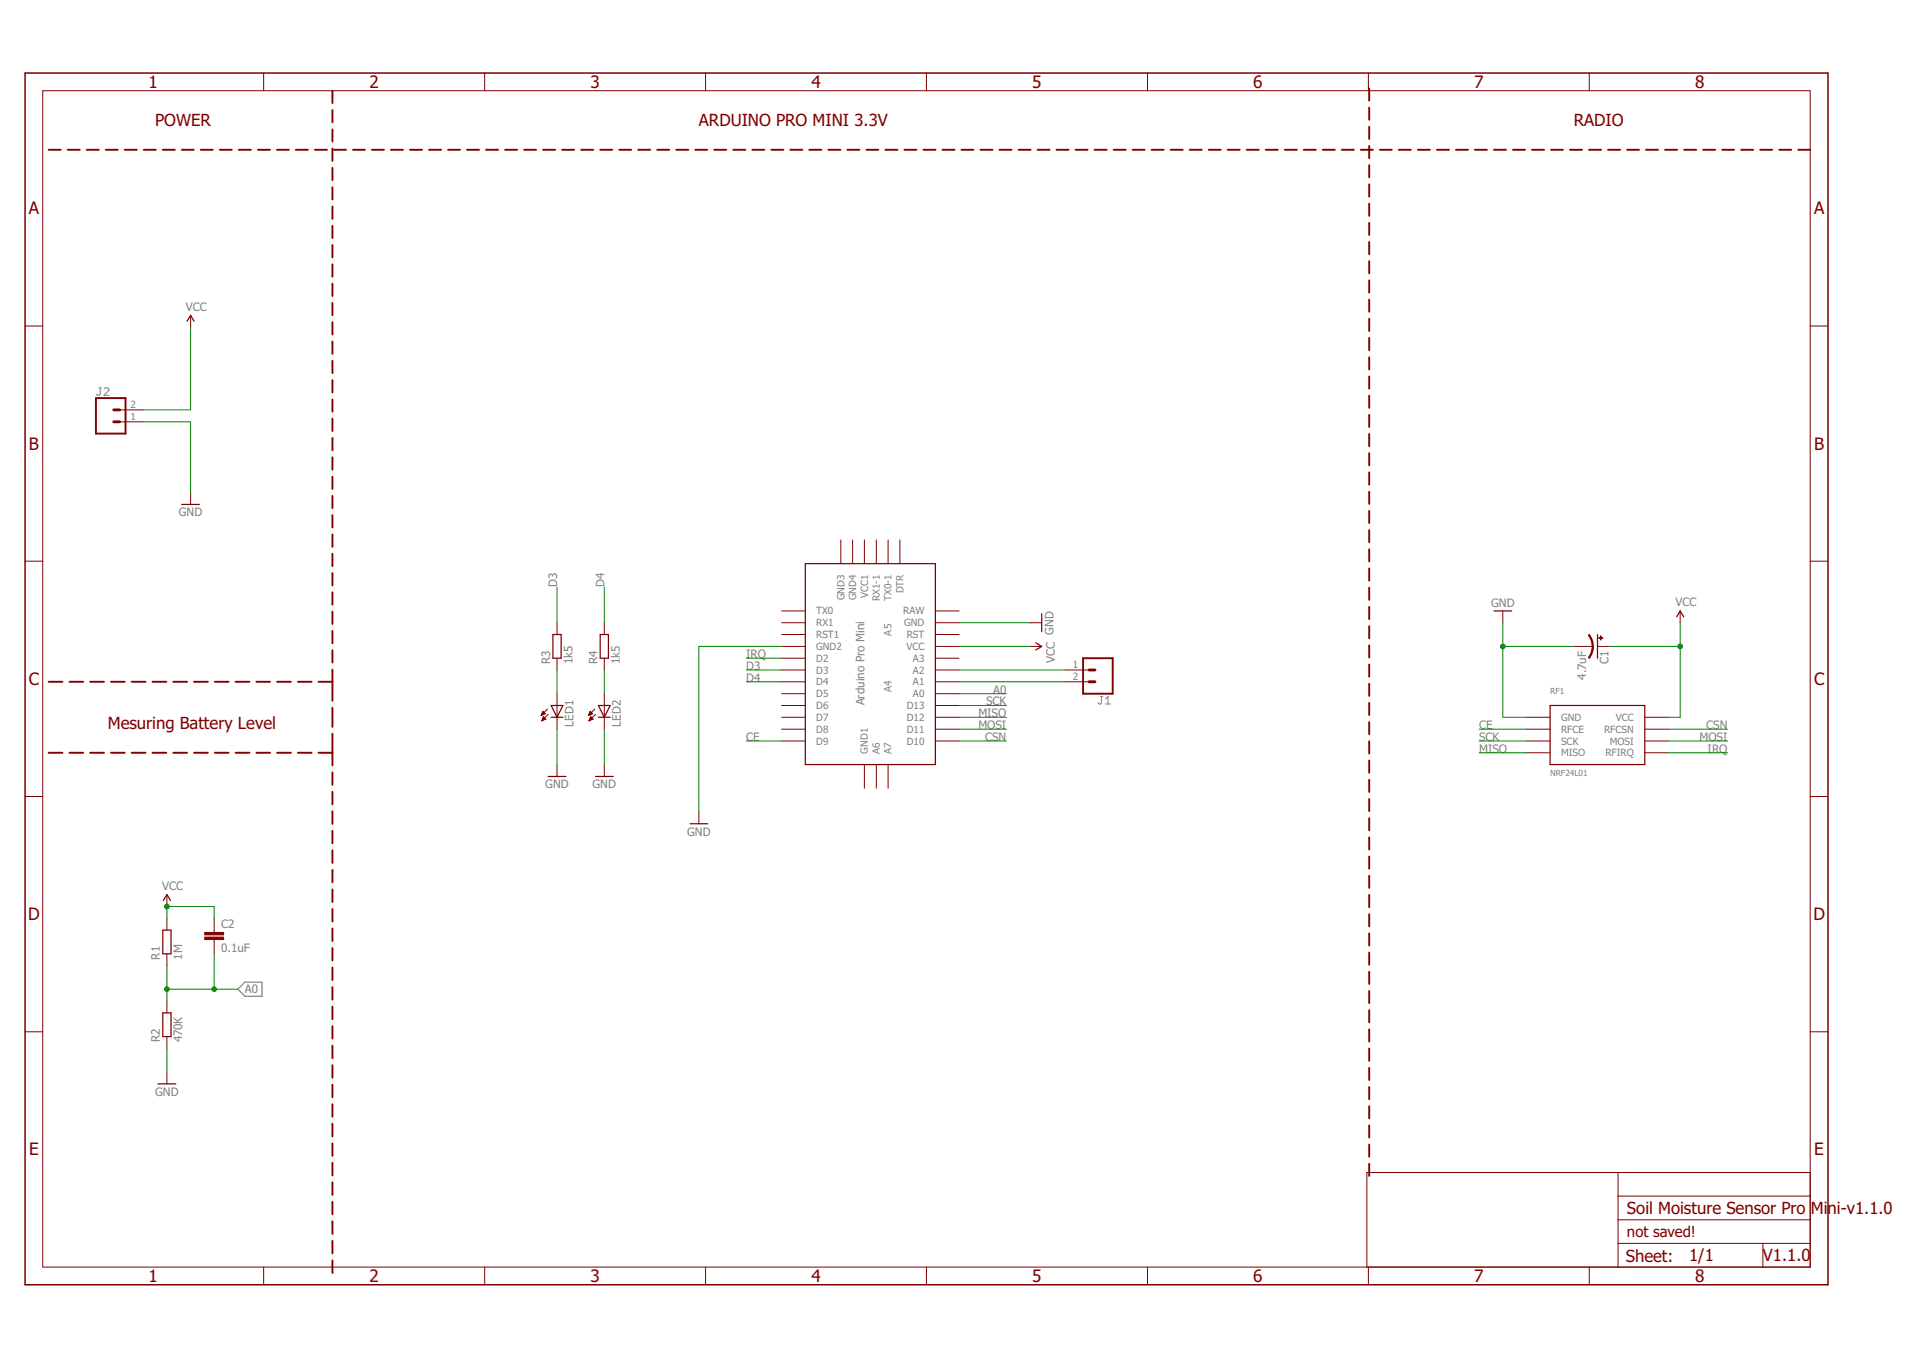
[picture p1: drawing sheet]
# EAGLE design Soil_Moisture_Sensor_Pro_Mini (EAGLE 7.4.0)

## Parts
C1  4.7uF  CPOL-USE2,5-6E  [E2,5-6E]
C2  0.1uF  C-EU025-025X050  [C025-025X050]
J1  CONN_02  [1X02]
J2  CONN_02  [1X02]
LED1  LED3MM  [LED3MM]
LED2  LED3MM  [LED3MM]
R1  1M  R-EU_0204/7  [0204/7]
R2  470K  R-EU_0204/7  [0204/7]
R3  1k5  R-EU_0204/7  [0204/7]
R4  1k5  R-EU_0204/7  [0204/7]
RF1  NRF24L01  [2X4-2.54MM]
U$1  ABK-PRO-MINI  [ABK-PRO-MINI]

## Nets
A0: C2.2 R1.1 R2.2 U$1.A0
CE: RF1.P$3(RFCE) U$1.D9
CSN: RF1.P$4(RFCSN) U$1.D10
D3: R3.2 U$1.D3
D4: R4.2 U$1.D4
GND [pwr]: C1.- J2.1 LED1.K(C) LED2.K(C) R2.1 RF1.P$1(GND) U$1.GND U$1.GND1(GND2)
IRQ: RF1.P$8(RFIRQ) U$1.D2
MISO: RF1.P$7(MISO) U$1.D12
MOSI: RF1.P$6(MOSI) U$1.D11
N$1: J1.1 U$1.A2
N$2: J1.2 U$1.A1
N$3: LED2.A R4.1
N$4: LED1.A R3.1
SCK: RF1.P$5(SCK) U$1.D13
VCC [pwr]: C1.+ C2.1 J2.2 R1.2 RF1.P$2(VCC) U$1.VCC
Unconnected: U$1.A3 U$1.A4 U$1.A5 U$1.A6 U$1.A7 U$1.D5 U$1.D6 U$1.D7 U$1.D8 U$1.DTR U$1.GND2(GND3) U$1.GND3(GND4) U$1.GND4(GND1) U$1.RAW U$1.RST U$1.RST1 U$1.RX1 U$1.RX1-1 U$1.TX0 U$1.TX0-1 U$1.VCC1

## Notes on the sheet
- POWER | ARDUINO PRO MINI 3.3V | RADIO
- Mesuring Battery Level
- V1.1.0

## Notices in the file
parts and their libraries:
SparkFun-Connectors: Licensing: Creative Commons ShareAlike 4.0 International - https://creativecommons.org/licenses/by-sa/4.0
